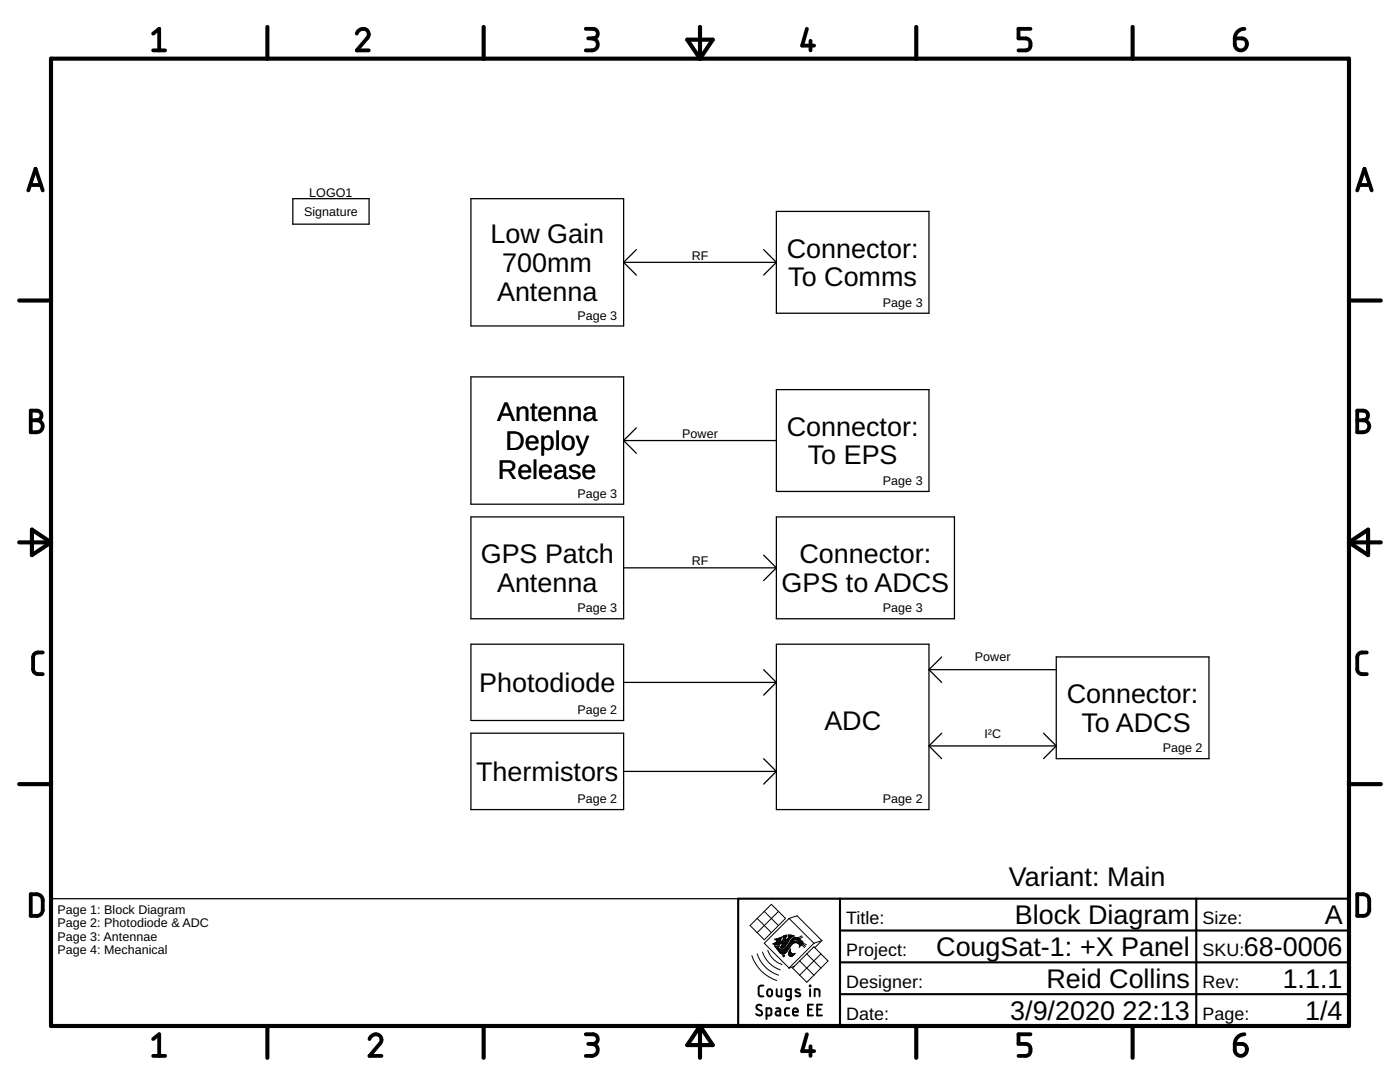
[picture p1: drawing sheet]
<svg xmlns="http://www.w3.org/2000/svg" width="279mm" height="216mm" viewBox="0 0 279 216" stroke-linecap="round" stroke-linejoin="round" font-family="sans-serif">
<g fill="none" stroke="#000" stroke-width=".25">
<path d="M58.4 39.6h15.3v5.1h-15.3zM94 39.6h30.5v25.4h-30.5zM124.5 52.3h30.4M124.5 52.3l2.5 2.6M127 49.8l-2.5 2.5M152.4 49.8l2.5 2.5M154.9 52.3l-2.5 2.6M154.9 42.2h30.5v20.3h-30.5zM94 75.2h30.5v25.4h-30.5zM154.9 77.7h30.5v20.4h-30.5zM124.5 87.9h30.4M124.5 87.9l2.5 2.5"/>
<path d="M127 85.4l-2.5 2.5M94 103.1h30.5v20.4h-30.5zM124.5 113.3h30.4M152.4 110.8l2.5 2.5M154.9 113.3l-2.5 2.5M154.9 103.1h35.6v20.4h-35.6zM94 128.5h30.5v15.3h-30.5zM124.5 136.2h30.4M152.4 133.6l2.5 2.6M154.9 136.2l-2.5 2.5M154.9 128.5h30.5v33h-30.5zM185.4 133.6h25.4"/>
<path d="M185.4 133.6l2.5 2.6M187.9 131.1l-2.5 2.5M210.8 131.1h30.5v20.3h-30.5zM94 146.3h30.5v15.2h-30.5zM124.5 153.9h30.4M152.4 151.4l2.5 2.5M154.9 153.9l-2.5 2.6M185.4 148.8h25.4M185.4 148.8l2.5 2.6M187.9 146.3l-2.5 2.5M208.3 146.3l2.5 2.5M210.8 148.8l-2.5 2.6"/>
<path d="M10.2 179.3h137.1"/>
</g>
<g fill="none" stroke="#000" stroke-width=".83">
<path d="M10.2 11.7h259v193h-259zM53.4 5.4v6.3M96.5 5.4v6.3M137.2 7.9h5l-2.5 3.8zM139.7 5.4v6.3M182.9 5.4v6.3M226 5.4v6.3M3.8 60h6.4M269.2 60h6.4M3.8 108.2h6.4M6.4 105.7l3.8 2.5-3.8 2.6zM269.2 108.2h6.4"/>
<path d="M269.2 108.2l3.8-2.5v5.1zM3.8 156.5h6.4M269.2 156.5h6.4M53.4 204.7v6.4M96.5 204.7v6.4M139.7 204.7v6.4M139.7 204.7l2.5 3.8h-5zM182.9 204.7v6.4M226 204.7v6.4"/>
</g>
<g fill="none" stroke="#000" stroke-width=".76">
<path d="M30.6 6.7l1.2-.9v4.3M30.6 10.1h2.4M71.2 6.7a1.18 1.18 0 0 1 1.6-.9 1.18 1.18 0 0 1 .6 1.7l-2.2 2.6h2.4M116.9 5.8h1.4a.95 .95 0 0 1 1 .9 .95 .95 0 0 1-1 1h-.9M118.1 7.7a1.2 1.2 0 0 1 1.2 1.2 1.2 1.2 0 0 1-1.2 1.2h-1.2M161 5.8l-.9 3.3h2.4M161.8 8.1v2M205.7 5.8h-2.4v1.9h1.4a1.22 1.22 0 0 1 1 1.2 1.22 1.22 0 0 1-1 1.2h-1.4M246.4 7.7h1.5a1.2 1.2 0 0 1 .9 1.3 1.2 1.2 0 0 1-1.2 1 1.2 1.2 0 0 1-1.2-1.1zM248.3 5.8a1.92 1.92 0 0 0-1.9 1.9M5.7 38l1.4-4.3 1.4 4.3M6 36.9h2.2"/>
<path d="M270.9 38l1.4-4.3 1.4 4.3M271.2 36.9h2.2M6.1 81.9h1.2a.96 .96 0 0 1 1 1 .96 .96 0 0 1-1 1 1.2 1.2 0 0 1 1.2 1.2 1.2 1.2 0 0 1-1.2 1.2h-1.2zM6.1 83.9h1.2M270.9 81.9h1.2a.96 .96 0 0 1 .9 1 .96 .96 0 0 1-.9 1 1.2 1.2 0 0 1 1.2 1.2 1.2 1.2 0 0 1-1.2 1.2h-1.2zM270.9 83.9h1.2M8.5 130.2a1.65 1.65 0 0 0-1.6 .3l-.3 .6v2.4l.3 .7a1.71 1.71 0 0 0 1.6 .3M272.8 130.2a1.65 1.65 0 0 0-1.7 .3l-.2 .6v2.7l.2 .4a1.71 1.71 0 0 0 1.7 .3M6.1 178.4a2.43 2.43 0 0 1 2 .3l.3 .4 .1 .5v2.2l-.4 .7a2.35 2.35 0 0 1-2 .3zM270.9 178.4a2.43 2.43 0 0 1 1.9 .3l.3 .4 .2 .5-.1 2.2-.4 .7a2.35 2.35 0 0 1-1.9 .3zM30.6 207.3l1.2-.9v4.3M30.6 210.7h2.4"/>
<path d="M73.7 207.3a1.18 1.18 0 0 1 1.6-.9 1.18 1.18 0 0 1 .6 1.7l-2.2 2.6h2.4M116.9 206.4h1.4a.96 .96 0 0 1 1 .9 .96 .96 0 0 1-1 1h-.9M118.1 208.3a1.2 1.2 0 0 1 1.2 1.2 1.2 1.2 0 0 1-1.2 1.2h-1.2M161 206.4l-.9 3.3h2.4M161.8 208.8v1.9M205.7 206.4h-2.4v1.9h1.4a1.22 1.22 0 0 1 1 1.2 1.22 1.22 0 0 1-1 1.2h-1.4M246.4 208.3h1.5a1.2 1.2 0 0 1 .9 1.3 1.2 1.2 0 0 1-1.2 1.1 1.2 1.2 0 0 1-1.2-1.2zM248.3 206.4a1.95 1.95 0 0 0-1.9 1.9"/>
</g>
<path d="M167.6 179.3v25.4M238.7 179.3v25.4M269.2 179.3h-121.9v25.4M167.6 198.4h101.6M167.6 192h101.6M167.6 185.7h101.6" fill="none" stroke="#000" stroke-width=".42"/>
<g fill="none" stroke="#000" stroke-width=".2">
<path d="M150.1 190.7a7.7 7.7 0 0 0 4.9 4.9M151.1 190.3a6.7 6.7 0 0 0 4.3 4.3M151.1 183.3l-1.4 1.4 2.8 2.8 2.9-2.8M151.1 183.3l2.8 2.8M152.2 190a5.6 5.6 0 0 0 3.5 3.5M152.5 181.9l1.4-1.5 2.9 2.9-1.4 1.4M152.5 181.9l-1.4 1.4M152.5 181.9l2.9 2.8M153.2 189.6a4.6 4.6 0 0 0 2.9 2.9M154.3 188.3h1.7M154.5 188.4h1M154.6 188.2h2.5"/>
<path d="M154.7 188.9h.7M154.7 187.5h1.1M154.8 189h.5M154.8 188h2.4M154.9 189.1h.4M154.9 187.6h.8M155 187.3h.9M155 189.2h.4M155 187.9h.7M155.1 189.4h.5M155.1 187.7h.6M155.1 187.8h.6"/>
<path d="M155.2 189.5h.6M155.2 188.8h.3M155.2 189.6h2M155.3 189v.1M155.3 189.7h1.8M155.4 181.9l-4.3 4.2M155.4 187.2h.6M155.4 188.9l.2-.2-1 .1 .9 1.1M155.4 188.9l-.1 .1M155.4 189.8h1.7M155.5 189.9h1.5M155.5 189.9l.5 .5 .6-.1"/>
<path d="M155.6 190.1h1.3M155.7 187.1h.3M155.7 187.9h1.6M155.7 190.2h1M155.7 187.6v.4M155.7 189h.8M155.8 189.1h.6M155.9 188.9l-.2 .1 .1 .1M155.9 188.9h.7M155.9 190.3h.7M155.9 187h.1M156 187l-1.4 .4 .6 .3-1 .6 .8 .2 1.3-.3-.3 .5"/>
<path d="M156 187v.3l-.3 .3M156 188.8h.7M156 188.7l-.1 .2M156 187.8h1.4M156 188.6h.8M156.1 188.5h.8M156.1 187.7h1.3M156.2 188.4h.8M156.2 187.6l-.5 .4M156.2 188.3h.9M156.2 187.6h.6M156.3 186.9h.7"/>
<path d="M156.3 190.8h.2M156.3 187.1h.5M156.3 187h.5M156.3 187.5h.5M156.4 187.3h.4M156.4 190.9h.1M156.4 189.5h.9M156.4 187.2h.4M156.4 186.8h.6M156.5 190.8l-.1 .1M156.6 190.6h.1M156.6 189.4h.8"/>
<path d="M156.6 190.6l-.4 .1 .2 .2M156.6 190.6l-.1 .2M156.7 189.2h.8M156.8 186.6h.2M156.8 189.1h.7M156.9 187.6h.6M157 189h.6M157 189a.92 .92 0 0 1-1.7 .1M157 186.9h-.2v.3M157 186.9v-.3l-.7 .2v.4l.1-.1-.2 .5M157 188.9h.7M157 187.5h.6"/>
<path d="M157.1 188.8h.7M157.2 187.3h.5M157.2 189.7l-.6 .6M157.2 188.6h.7M157.3 187.2h.5M157.3 188.5h.7M157.3 186.8h1.1M157.3 186.6h.7M157.3 189.5l-.1 .2M157.4 188.4h.7M157.4 187.1h.5M157.4 190.4l.2 .4"/>
<path d="M157.4 190.4h1.1M157.4 190.3h.7M157.4 190.2h.5M157.4 187l-.1-.4 1.2 .2a3 3 0 0 0-1.6 1.8l-.6 .6-.5-.1M157.4 187l-.6 .6v-.4M157.4 187h.7M157.4 190.5h1M157.4 190.1h.4M157.4 188.3h.8M157.5 186.9h.8M157.5 183.3l4.9 4.9M157.5 183.3l-5 4.9 5 5"/>
<path d="M157.5 183.3l1.6-.6 4.9 5M157.5 189.9h.3M157.5 190.6h.8M157.5 188.2h1M157.5 189.8h.3M157.6 189.7h.1M157.6 188h1.5M157.6 189.6l.2-.2-.1 .3M157.6 189.6l-.2 .8M157.6 189.6h.1M157.6 190.8h.5M157.6 187.9h1.4"/>
<path d="M157.7 189.5h.1M157.7 188.9l-.4 .6M157.7 189.7l.1 .4M157.7 187.8h1M157.7 187.8l-.7 1.2M157.7 187.8a1.15 1.15 0 0 1 2.1-.2l.2 .2M157.8 187.7h.4M157.8 190.1l.3 .2h.5M157.9 187.6h.4M158 187.5h.6M158.1 188.4l-.4 .5M158.1 187.3h1.4"/>
<path d="M158.3 187.2h1M158.5 190.4l-.5 .4h-.4M158.5 187.1h.6M158.6 190.3l.1-.1-.2 .2M158.6 190.3h.1M158.7 187.5h.9M159 187.6l.2 .1M159 187.6l-.4-.1-.5 .3h.6l.4 .2M159 187.6h.8M159.1 188l.2 .2M159.2 187.7h.7M159.2 188.2h.1"/>
<path d="M159.2 187.7l.2 .3M159.3 187.8h.8M159.3 188.2l-.6-.1-.6 .3M159.3 188.2h.1M159.3 188.3h.8M159.3 187.9h.9M159.4 188h.8M159.4 188v.2h-.1l.2 .2M159.4 188.2h.8M159.5 188.4h.5M159.5 188.4l.1 .3M159.5 188.5h.5"/>
<path d="M159.6 188.9l-.1 .2M159.6 188.6h.2M159.6 188.9h.1M159.6 191.7l2.8 2.9M159.6 188.8h.1M159.6 188.7v.2M160 188.5l.6 .6M160 186.7l-.8 .5M160 187.8l.2 .1M160.1 188.3l.7 .5M160.1 188.3l-.5 .6M160.2 188.2l.7 .3"/>
<path d="M160.2 186.9l-.7 .5M160.2 187.9l-.1 .4M161 190.3l-2.8 2.9 2.8 2.8 1.4-1.4M161 190.3l1.4-1.4 2.8 2.8-1.4 1.5M161 190.3l2.8 2.9M162.4 188.2l-4.9 5 1-.4M163.8 193.2l-1.4 1.4M163.8 190.3l-4.2 4.3M164 187.7l-1.6 .5M164 187.7l-1.4 1.4"/>
</g>
<g fill="none" stroke="#000" stroke-width=".38">
<path d="M152.4 196.7h-.7l-.3 .4 .1 1.5 .2 .2h.7M153.2 197.5l.5-.1a.81 .81 0 0 1 0 1.4h-.3l-.2-.3zM155 197.4v1.2l.4 .2h.6v-1.4M157.8 198.8h-.7l-.2-.2v-.9l.2-.3h.7v1.8l-.2 .3h-.6M159.6 197.5l-.7-.1-.2 .4 1 .5v.4a.75 .75 0 0 1-.9 0M161.6 196.7l.1 .1zM161.7 197.4v1.4M162.6 198.8v-1.4l.8 .1 .2 1.3M152 200.7a.54 .54 0 0 0-.8-.1 .54 .54 0 0 0 0 .8l.7 .3a.54 .54 0 0 1 0 .9 .54 .54 0 0 1-.8-.1l-.2-.2M153 202.6h.7l.2-.2v-1l-.2-.2h-.7v2.1M154.9 201.2h.6l.2 .2v1.2h-.5a.42 .42 0 0 1-.4-.4 .42 .42 0 0 1 .4-.4h.5M157.5 201.2h-.6l-.2 .3 .1 1 .7 .1"/>
<path d="M158.3 201.9h.9a.5 .5 0 0 0-.3-.7 .5 .5 0 0 0-.6 .5l.1 .8 .8 .1M161.3 201.4h.7M162.2 200.5h-.9v2.1h.9M163.1 201.4h.7M164 200.5h-.9v2.1h.9"/>
</g>
<g font-size="5.4">
<text x="97.9" y="48.5">Low Gain</text>
<text x="157" y="51.4">Connector:</text>
<text x="99.2" y="60">Antenna</text>
<text x="100.2" y="54.3">700mm</text>
<text x="157.3" y="57.1">To Comms</text>
<text x="99.2" y="84.1">Antenna</text>
<text x="100.9" y="89.8">Deploy</text>
<text x="157" y="87">Connector:</text>
<text x="99.4" y="95.5">Release</text>
<text x="161.2" y="92.7">To EPS</text>
<text x="95.9" y="112.3">GPS Patch</text>
<text x="159.6" y="112.3">Connector:</text>
<text x="99.2" y="118.1">Antenna</text>
<text x="156" y="118.1">GPS to ADCS</text>
<text x="95.7" y="138.1">Photodiode</text>
<text x="212.9" y="140.3">Connector:</text>
<text x="164.5" y="145.7">ADC</text>
<text x="215.8" y="146">To ADCS</text>
<text x="95" y="155.8">Thermistors</text>
<text x="201.3" y="176.8">Variant: Main</text>
<text x="202.5" y="184.4">Block Diagram</text>
<text x="264.4" y="184.4">A</text>
<text x="186.9" y="190.8">CougSat-1: +X Panel</text>
<text x="248.2" y="190.8">68-0006</text>
<text x="208.9" y="197.1">Reid Collins</text>
<text x="256" y="197.1">1.1.1</text>
<text x="201.6" y="203.5">3/9/2020</text>
<text x="224" y="203.5">22:13</text>
<text x="260.5" y="203.5">1/4</text>
</g>
<g font-size="3.6">
<text x="168.9" y="184.4">Title:</text>
<text x="240" y="184.4">Size:</text>
<text x="168.9" y="190.8">Project:</text>
<text x="240" y="190.8">SKU:</text>
<text x="168.9" y="197.1">Designer:</text>
<text x="240" y="197.1">Rev:</text>
<text x="168.9" y="203.5">Date:</text>
<text x="240" y="203.5">Page:</text>
</g>
<g font-size="2.5">
<text x="61.7" y="39.4">LOGO1</text>
<text x="60.7" y="43.1">Signature</text>
<text x="138" y="51.8">RF</text>
<text x="115.2" y="63.8">Page 3</text>
<text x="176.2" y="61.2">Page 3</text>
<text x="136.2" y="87.4">Power</text>
<text x="115.2" y="99.3">Page 3</text>
<text x="176.2" y="96.8">Page 3</text>
<text x="138" y="112.8">RF</text>
<text x="115.2" y="122.2">Page 3</text>
<text x="176.2" y="122.2">Page 3</text>
<text x="194.6" y="132">Power</text>
<text x="115.2" y="142.5">Page 2</text>
<text x="196.5" y="147.2">I²C</text>
<text x="232" y="150.1">Page 2</text>
<text x="115.2" y="160.3">Page 2</text>
<text x="176.2" y="160.3">Page 2</text>
<text x="11.5" y="182.4">Page 1: Block Diagram</text>
<text x="11.5" y="185">Page 2: Photodiode &amp; ADC</text>
<text x="11.5" y="187.7">Page 3: Antennae</text>
<text x="11.5" y="190.4">Page 4: Mechanical</text>
</g>
</svg>
